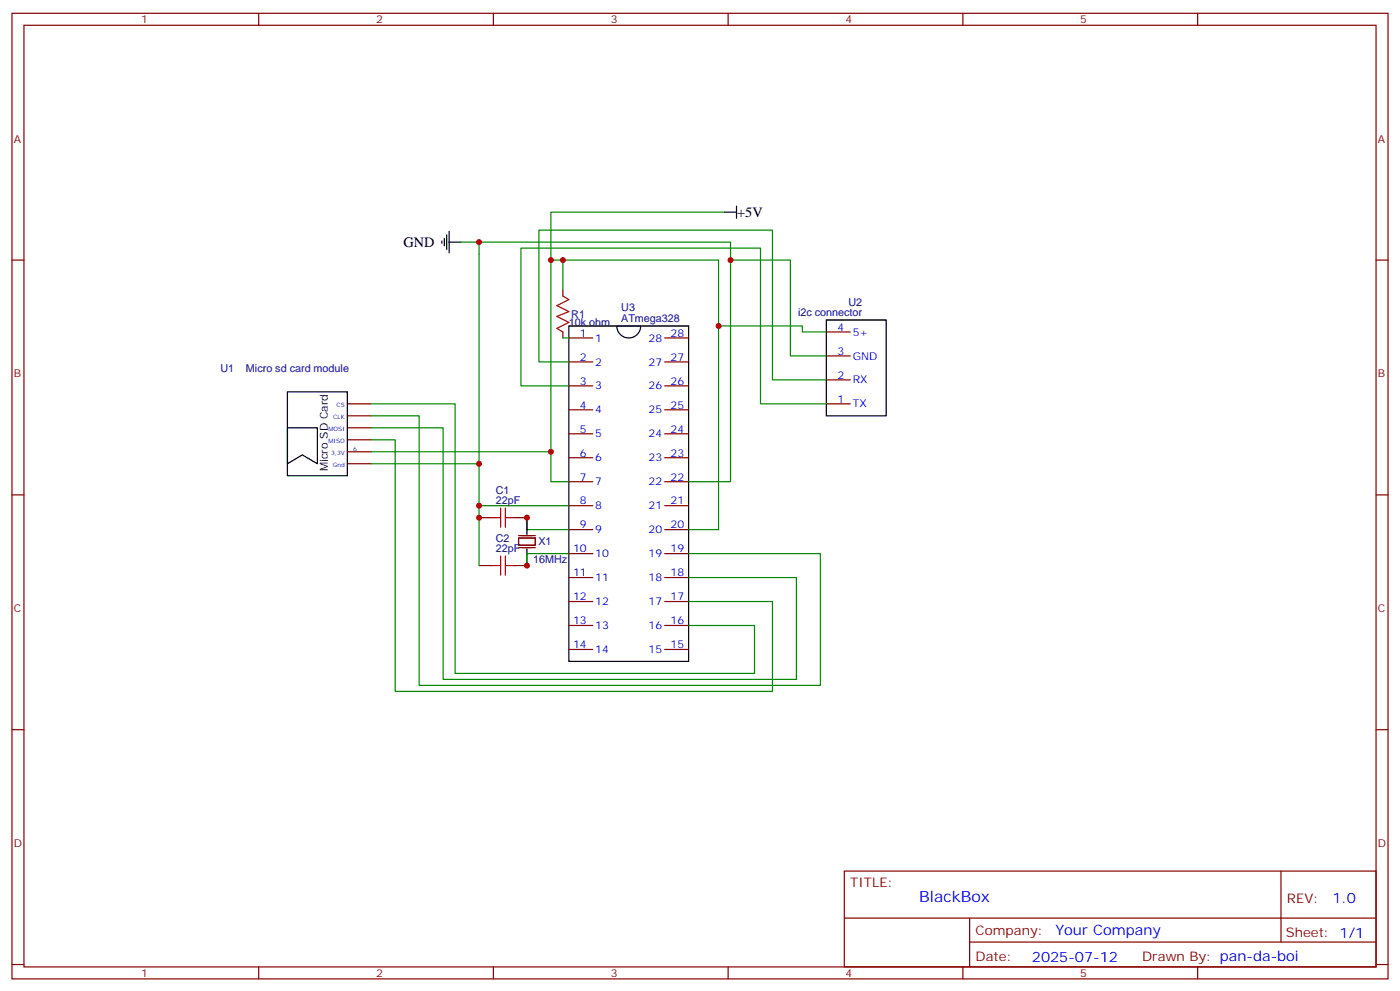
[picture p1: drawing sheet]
<svg xmlns="http://www.w3.org/2000/svg" width="412mm" height="292mm" viewBox="0 0 412 292" stroke-linecap="round" stroke-linejoin="round" font-family="sans-serif">
<g fill="none" stroke="#870000" stroke-width=".35">
<path d="M3.5 3.9h405.4v284.4h-405.4zM7.1 7.4h398.2v277.3h-398.2zM76.2 3.9v3.5M145.3 3.9v3.5M214.5 3.9v3.5M283.6 3.9v3.5M352.8 3.9v3.5M3.5 76.6h3.6M405.3 76.6h3.6M165.8 85.4v1.8M165.8 97.8v1.7M167.6 99.5h7"/>
<path d="M195.8 99.5h7M243.4 97.8h7.1M102.3 118.9h7.1M167.6 106.6h7M167.6 113.6h7M195.8 106.6h7M195.8 113.6h7M243.4 118.9h7.1M243.4 111.9h7.1M243.4 104.8h7.1M102.3 136.6h7.1M102.3 129.5h7.1"/>
<path d="M102.3 122.4h7.1M102.3 126h7.1M102.3 133h7.1M167.6 120.7h7M167.6 127.7h7M167.6 134.8h7M195.8 120.7h7M195.8 127.7h7M195.8 134.8h7M3.5 145.7h3.6M141.1 152.4h3.5M151.7 152.4h3.5"/>
<path d="M152.8 158.4h4.9v2.1h-4.9zM152.8 157.7h4.9M167.6 141.9h7M167.6 148.9h7M167.6 156h7M195.8 141.9h7M195.8 148.9h7M195.8 156h7M405.3 145.7h3.6M141.1 166.5h3.5M151.7 166.5h3.5M152.8 161.3h4.9"/>
<path d="M167.6 163h7M167.6 170.1h7M167.6 177.1h7M195.8 163h7M195.8 170.1h7M195.8 177.1h7M167.6 184.2h7M167.6 191.2h7M195.8 184.2h7M195.8 191.2h7M3.5 214.9h3.6M405.3 214.9h3.6"/>
<path d="M248.7 256.5h156.6v28.2h-156.6zM377.3 256.5v20.9M248.7 270.4h156.5M285.6 277.4h119.6M285.6 270.4v14.1M3.5 284h3.6M76.2 284.7v3.6M145.3 284.7v3.6M214.5 284.7v3.6M283.6 284.7v3.6M352.8 284.7v3.6M405.3 284h3.6"/>
</g>
<g fill="none" stroke="#000" stroke-width=".35">
<path d="M130.2 70.9v.7M130.9 70.2v2.2M131.6 69.2v4.2M132.3 71.3h3.5M132.3 68.1v6.4M213.4 62.5h3.6M217 60.7v3.5M167.6 96h35.2v98.8h-35.2zM181.7 96h7a3.5 3.5 0 0 1-3.5 3.5 3.5 3.5 0 0 1-3.5-3.5zM243.4 94.2h17.7v28.2h-17.7zM84.7 115.4h17.6v24.7h-17.6zM84.7 126h8.8v10.6l-4.4-2.6-4.4 2.6z"/>
<path d="M155.2 152.4v5M155.2 161.6v4.9"/>
</g>
<path d="M165.8 87.2l1.8 1-3.6 1.8 3.6 1.8-3.6 1.4 3.6 1.7-3.6 1.8 1.8 1.1M144.6 152.4h2.9M147.5 149.6v5.7M148.9 152.4h2.8M148.9 149.6v5.7M144.6 166.5h2.9M147.5 163.7v5.7M148.9 163.7v5.7M148.9 166.5h2.8" fill="none" stroke="#a10000" stroke-width=".35"/>
<g fill="none" stroke="#008700" stroke-width=".35">
<path d="M135.8 71.3h5.3v77.6h26.5M141.1 71.3h74.1v70.6h-12.4M165.8 76.6v8.8M213.4 62.5h-51.1v14.1M215.2 76.6h17.6v28.2h10.6M165.8 99.5h1.8M211.7 96h24.7v1.8h7M109.4 118.9h24.7v79.4h88.1v-14.1h-19.4M167.6 113.6h-14.1v-40.5h70.5v45.8h19.4M167.6 106.6h-8.9v-38.8h68.8v44.1h15.9M109.4 126h21.1v74.1h104.1v-30h-31.8M109.4 129.5h7v74.1h111.1v-26.5h-24.7"/>
<path d="M109.4 122.4h14.1v79.4h118.2v-38.8h-38.9M109.4 136.6h31.7M109.4 133h52.9M141.1 148.9v17.6M155.2 152.4v3.6h12.4M167.6 141.9h-5.3v-65.3h49.4v79.4h-8.9M167.6 163h-12.4v3.5"/>
</g>
<g fill="#c00">
<circle cx="162.3" cy="76.6" r=".88"/>
<circle cx="141.1" cy="152.4" r=".88"/>
<circle cx="155.2" cy="152.4" r=".88"/>
<circle cx="155.2" cy="166.5" r=".88"/>
<circle cx="165.8" cy="76.6" r=".88"/>
<circle cx="141.1" cy="71.3" r=".88"/>
<circle cx="141.1" cy="136.6" r=".88"/>
<circle cx="162.3" cy="133" r=".88"/>
<circle cx="141.1" cy="148.9" r=".88"/>
<circle cx="215.2" cy="76.6" r=".88"/>
<circle cx="211.7" cy="96" r=".88"/>
</g>
<text font-size="4.6" fill="#00f" x="270.8" y="265.5">BlackBox</text>
<g font-size="4.2">
<text x="217.1" y="63.9">+5V</text>
<text x="118.9" y="72.7">GND</text>
</g>
<g font-size="4.2" fill="#00f">
<text x="392.5" y="265.8">1.0</text>
<text x="310.9" y="275.3">Your Company</text>
<text x="304" y="283.1">2025-07-12</text>
</g>
<g font-size="3.9" fill="#800">
<text x="250.5" y="261.1">TITLE:</text>
<text x="379.1" y="265.8">REV:</text>
<text x="287.4" y="275.3">Company:</text>
<text x="378.7" y="275.9">Sheet: 1/1</text>
<text x="287.4" y="283">Date:</text>
<text x="336.4" y="283.1">Drawn By: pan-da-boi</text>
</g>
<g font-size="3.2" fill="#800">
<text x="41.6" y="6.9">1</text>
<text x="110.8" y="6.9">2</text>
<text x="179.9" y="6.9">3</text>
<text x="249.1" y="6.9">4</text>
<text x="318.2" y="6.9">5</text>
<text x="4.1" y="42">A</text>
<text x="405.9" y="42">A</text>
<text x="4.1" y="111.2">B</text>
<text x="405.9" y="111.2">B</text>
<text x="4.1" y="180.3">C</text>
<text x="405.9" y="180.3">C</text>
<text x="4.1" y="249.4">D</text>
<text x="405.9" y="249.4">D</text>
<text x="41.6" y="287.7">1</text>
<text x="110.8" y="287.7">2</text>
<text x="179.9" y="287.7">3</text>
<text x="249.1" y="287.7">4</text>
<text x="318.2" y="287.7">5</text>
</g>
<g font-size="3.2" fill="#000080">
<text x="249.9" y="90">U2</text>
<text x="167.6" y="96">10k ohm</text>
<text x="168.3" y="93.7">R1</text>
<text x="183" y="94.7">ATmega328</text>
<text x="183" y="91.5">U3</text>
<text x="235.1" y="93.2">i2c connector</text>
<text x="64.9" y="109.5">U1</text>
<text x="72.5" y="109.5">Micro sd card module</text>
<text x="146.1" y="148.6">22pF</text>
<text x="146.1" y="145.4">C1</text>
<text x="146.1" y="159.5">C2</text>
<text x="158.6" y="160.6">X1</text>
<text x="146.1" y="162.7">22pF</text>
<text x="157.1" y="165.9">16MHz</text>
</g>
<g font-size="3.2" fill="#00f">
<text x="170.8" y="99.2">1</text>
<text x="175.3" y="100.6">1</text>
<text x="191.1" y="100.6">28</text>
<text x="197.6" y="99.2">28</text>
<text x="246.7" y="97.4">4</text>
<text x="251.2" y="98.8">5+</text>
<text x="170.8" y="106.2">2</text>
<text x="175.3" y="107.6">2</text>
<text x="191.1" y="107.6">27</text>
<text x="197.6" y="106.2">27</text>
<text x="246.7" y="104.5">3</text>
<text x="251.2" y="105.9">GND</text>
<text x="170.8" y="113.3">3</text>
<text x="197.6" y="113.3">26</text>
<text x="246.7" y="111.5">2</text>
<text x="251.2" y="112.9">RX</text>
<text x="175.3" y="114.7">3</text>
<text x="191.1" y="114.7">26</text>
<text x="246.7" y="118.6">1</text>
<text x="251.2" y="120">TX</text>
<text x="170.8" y="120.3">4</text>
<text x="175.3" y="121.7">4</text>
<text x="191.1" y="121.7">25</text>
<text x="197.6" y="120.3">25</text>
<text x="170.8" y="127.4">5</text>
<text x="175.3" y="128.8">5</text>
<text x="191.1" y="128.8">24</text>
<text x="197.6" y="127.4">24</text>
<text x="170.8" y="134.4">6</text>
<text x="175.3" y="135.9">6</text>
<text x="191.1" y="135.9">23</text>
<text x="197.6" y="134.4">23</text>
<text x="170.8" y="141.5">7</text>
<text x="175.3" y="142.9">7</text>
<text x="191.1" y="142.9">22</text>
<text x="197.6" y="141.5">22</text>
<text x="170.8" y="148.6">8</text>
<text x="175.3" y="150">8</text>
<text x="191.1" y="150">21</text>
<text x="197.6" y="148.6">21</text>
<text x="170.8" y="155.6">9</text>
<text x="197.6" y="155.6">20</text>
<text x="175.3" y="157">9</text>
<text x="191.1" y="157">20</text>
<text x="168.8" y="162.7">10</text>
<text x="175.3" y="164.1">10</text>
<text x="191.1" y="164.1">19</text>
<text x="197.6" y="162.7">19</text>
<text x="168.8" y="169.7">11</text>
<text x="175.3" y="171.1">11</text>
<text x="191.1" y="171.1">18</text>
<text x="197.6" y="169.7">18</text>
<text x="168.8" y="176.8">12</text>
<text x="175.3" y="178.2">12</text>
<text x="191.1" y="178.2">17</text>
<text x="197.6" y="176.8">17</text>
<text x="168.8" y="183.8">13</text>
<text x="175.3" y="185.2">13</text>
<text x="191.1" y="185.2">16</text>
<text x="197.6" y="183.8">16</text>
<text x="168.8" y="190.9">14</text>
<text x="197.6" y="190.9">15</text>
<text x="175.3" y="192.3">14</text>
<text x="191.1" y="192.3">15</text>
</g>
<text font-size="3.2" x="96.5" y="138.8" transform="rotate(-90 96.5 138.8)">Micro SD Card</text>
<g font-size="1.8" fill="#00f">
<text x="99.2" y="120">CS</text>
<text x="98.2" y="123.5">CLK</text>
<text x="96.8" y="130.6">MISO</text>
<text x="96.8" y="127">MOSI</text>
<text x="97.5" y="134.1">3,3V</text>
<text x="98" y="137.6">Gnd</text>
<text x="104.1" y="132.7">6</text>
</g>
</svg>
